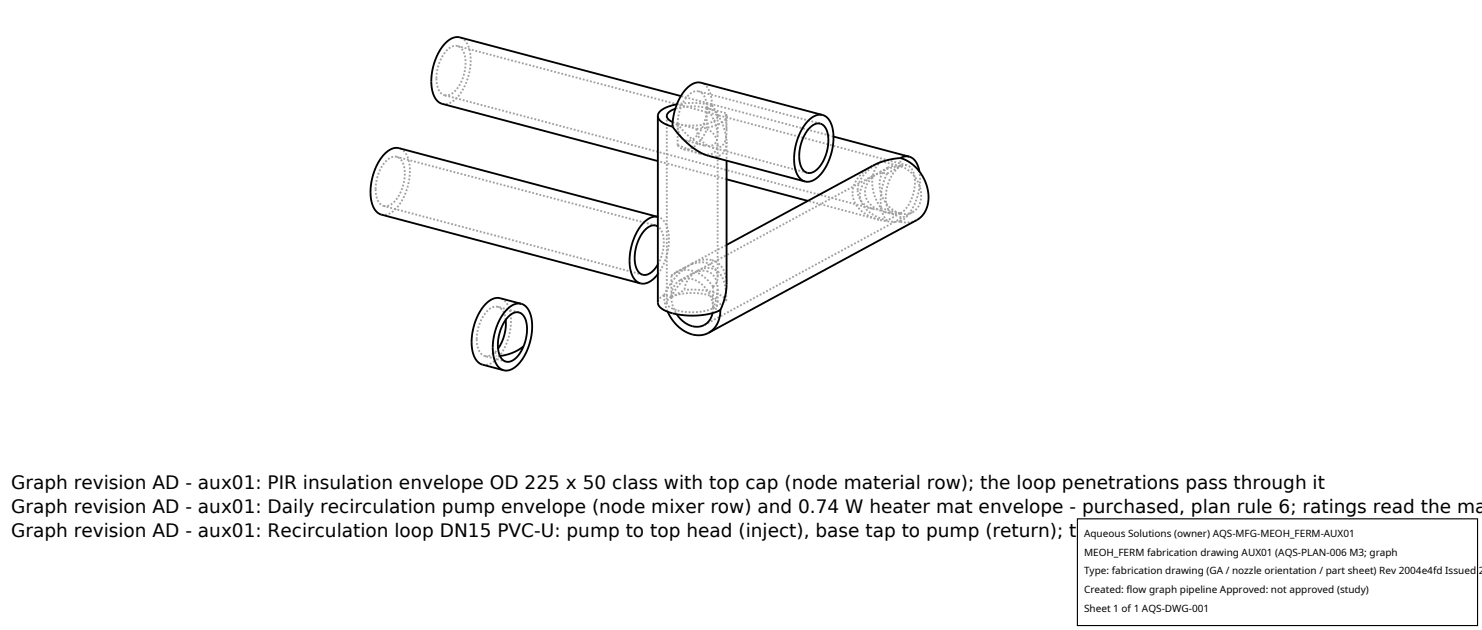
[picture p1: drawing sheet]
<svg xmlns="http://www.w3.org/2000/svg" width="212mm" height="90mm" viewBox="0 0 212 90" stroke-linecap="round" stroke-linejoin="round" font-family="sans-serif">
<g fill="none" stroke="#a0a0a0" stroke-width=".26" stroke-dasharray=".3 .3" stroke-linecap="butt">
<path d="M62.3 11.2l.1 .9 .2 .7 .4 .5 .5 .3M63.2 14.8l.4 .1 .5-.2 1.1-.7 1.1-1.5 .6-1.7 .3-1.9-.1-1.7-.6-1.2-.4-.4-.4-.3M63.5 13.6l.8-.1 .8-.6 .7-1 .5-1.3 .2-1.4-.1-1.3-.4-.9-.7-.4M65.3 6.6a2.33 2.33 0 0 0-2.2 1.6l-.6 1.5-.2 1.5M95.2 16.6v26.6M96 18.1l.8-.4M96.1 17.4l.7 .3M96.8 17.7l.1 .9 .2 .7 .4 .5 .4 .3M96.8 17.7l1.8 .2 1.9-.1 1.5-.5 .4-.4 .1-.3M96.8 17.7l2.7 .7M99.5 18.4l1.7-.2 1.3-.4 1-.6 .2-.3 .1-.3M99.5 18.4l.2 .8 .4 .8 .7 .6 .9 .5"/>
<path d="M99.8 13a2.33 2.33 0 0 0-2.2 1.7l-.6 1.4-.2 1.6M100.9 15.4l-1-.2h-1.2l-1.2 .1-1 .2M100.9 15.4v3.1M100.9 15.4l1.1 1.8a5.5 5.5 0 0 1 .5 2.1M100.9 15.4v-.8l-.3-.8-.3-.5-.5-.3M100.9 15.4l.8-.4M101.7 15l-2.5-.3-2.5 .2M101.7 15a9.9 9.9 0 0 1 2.1 5.3M101.7 15l-.1-1.1-.3-1-.5-.7-.7-.4M102.5 19.3l-.2 .9-.5 .5M102.5 16.6l-.1-.4-.3-.3-1.2-.5M102.5 16.6v2.7"/>
<path d="M103.7 16.1l-2.8-.7M103.8 16.6l-.1-.5M103.8 18.7l-.1-2.6M103.8 16.6v2.1M117.2 17.7l-17.4-4.7M119 19.5l-21.8-5.8M53.6 27l.1 .9 .3 .7 .3 .5 .5 .3M54.5 30.6l.4 .1 .6-.1 1.1-.8 1-1.5 .6-1.7 .3-1.9-.1-1.7-.5-1.2-.4-.4-.5-.2M54.8 29.4l.8-.1 .8-.6 .7-1 .5-1.3 .2-1.4-.1-1.2-.4-1-.6-.4M56.7 22.4a2.33 2.33 0 0 0-2.3 1.6l-.5 1.5-.3 1.5M91.8 39.2l-37-9.8M93.7 32.2l-37-9.8"/>
<path d="M94 39.1l.6-1 .5-1.2 .3-1.4 .1-1.3-.1-1.2-.3-1-.5-.7-.6-.3M94 37.8l.6-1.6 .2-1.6-.2-1.4-.3-.5-.3-.4M95.9 39.4v3M96.5 38.9l-.6 .5M96.5 38.9l1.3-.7M96.8 20.7v-3M96.8 20.7l3.2 1.2M96.8 20.7l.4 .4 .4 .2M97.6 21.3h.9l.9-.6 .8-.9 .7-1.3M97.8 38.2l-1.9 1.2M97.9 20.1a2 2 0 0 0 2-1.2l.5-.8 .3-.9 .2-1.8M98.8 37.7l1.5-.6h.6h.8"/>
<path d="M98.8 37.7l5-2.7M98.8 39.1l1.1-.4h1M99.7 38.6l-.8 .6-.6 .7-.4 .8-.1 .7M99.7 38.6l24.9-13.5M100 21.9l1 .2 .8-.2 .5-.5 .2-.7M100 21.9l-2.4-.6M100.6 20.8a7.9 7.9 0 0 1-3.8-3.1M100.6 20.8l-2.7-.7M100.9 38.7a2.38 2.38 0 0 1 1.6 2.6M101.7 37.1a3.2 3.2 0 0 1 2.1 3.5M101.7 21.1h.9l.7-.4 .4-.9 .1-1.1M101.8 20.7l-.5 .2-.7-.1"/>
<path d="M102.5 20.7l-.1-.8-.4-.6-.5-.5-.6-.3M102.5 39.6l-.1-.7-.3-.6-.5-.4-.5-.3-.7-.1h-.7l-1 .3-.9 .4M102.5 20.7v18.9M102.9 22.2l-.8 .2-.9-.1M103.8 20.3l-.3 1.1-.3 .5-.3 .3M103.8 20.3v2.6M103.8 25.6l-9.8-2.6M115.3 24.7l-13.6-3.6M121.8 27.6a4.8 4.8 0 0 1 2.8-3.9M122.5 27.2l.1 .8 .5 .8 .7 .7 .8 .3M123.5 27.4a3.5 3.5 0 0 1 2.2-2.8M124.6 25.1l1.1-.3h1"/>
<path d="M124.6 29.8l.8 .1 .5-.1M124.6 29.8l-61.1-16.2M125.5 31.4a4.6 4.6 0 0 1-3.7-3.5v-.3M125.5 31.4l-10.1-2.7M125.7 24.6l1.4-.6 1.5-.2M125.7 24.6l1.2-.7M125.9 23l-.6 .6-.4 .7-.2 .8-.1 .9 .1 1 .2 1 .4 .9 .6 .9M125.9 23l-1.5 1-1 .9-.7 1.1-.2 1.2M126.3 30.3a3.2 3.2 0 0 1-2.8-2.9M126.7 31.5l-1.3-.5-1.1-.6-.9-.8-.5-1-.1-.9 .3-1 .6-.9 .9-.7M126.7 24.8l1.9-1M126.7 24.8l-.7 1.9-.2 1.9 .2 1.7 .3 .7 .4 .5"/>
<path d="M126.9 23.9l-.7 .5-.4 .9-.2 1 .2 1.1 .3 1 .7 .9 .9 .8 .9 .4M127.7 30.6l-.6-.3-.4-.6-.2-.9v-1.1a5 5 0 0 1 2.1-3.9M127.7 30.6l-1.4-.3M128.6 31.7l1.2 .1 1.1-.4M128.6 31.7l-1.6-.1-1.5-.2M128.6 30.5h1l.7-.2M128.6 30.5l-1.9 1M128.6 30.5l-.5 .1h-.4M128.6 30.5h-1.2l-1.1-.2M128.6 23.8l-.9-.1-.8 .2M128.6 23.8l-2.7-.8M128.6 30.5l-2.7-.7"/>
<path d="M128.6 30.5l.6-.5 .6-.8a5.1 5.1 0 0 0 .4-5.1l-.3-.3-.4-.2M128.6 31.7v-1.2M128.6 23.8v-1.2M128.6 31.7l.6-.5 .6-.7 .6-.8 .4-1 .6-2.2v-1l-.1-1M129.5 23.6h-.4l-.5 .2M129.5 23.6l-64.2-17M130.3 30.3l.7-.6 .4-.7 .2-.9-.2-1.2-.4-1.1-.6-.9-.8-.7-1-.4M68.1 48.5l.1 .8 .2 .8 .4 .5 .4 .2M68.9 52.1h.5l.6-.1 1.1-.8 .9-1.4 .7-1.8 .3-1.9-.2-1.7-.5-1.2-.4-.4-.5-.2M69.2 50.8h.8l.7-.5M70.7 50.3l.4-.5M70.7 50.3l.2 .6"/>
<path d="M71.1 43.8a2.33 2.33 0 0 0-2.2 1.6l-.6 1.5-.2 1.6M71.4 50.8l-.5 .1M72.2 45.7l-.4-1.3-.3-.4-.4-.2M72.3 51.6l-3.1-.8M74.1 44.6l-3-.8M94.8 42.1l.2 1.2 .4 1.2M94.8 42.1a9.9 9.9 0 0 1 4-4.4M94.8 42.1l-.6 .6-.2 .5M95.2 43.2l.1 .3 .3 .3 1.2 .5M95.9 42.4l-1.1-.3M95.9 42.4l-.5 .4-.2 .4M95.9 42.4a7.3 7.3 0 0 1 2.9-3.3"/>
<path d="M95.9 42.4l1.9-1M95.9 42.4l.2 1.3 .6 1.2M96.8 44.3l1.3 .3h1.4l1.3-.2 1-.4M97.1 40l-.5 .4-.4 .6-.2 .7-.1 .7M97.1 40l1.7-.9M100.6 46.4l29.7-16.1M101.8 44.7v-.7M101.8 40.9v3.1M101.8 40.9l.5-.5 .2-.8M101.8 40.9l-1.1-1.3-1.4-.8-.7-.2-.8-.1-.6 .1-.7 .3M101.8 44l-.2-1.4-.7-1.3a3 3 0 0 0-3.7-1.3h-.1M101.8 44l.5-.4 .2-.4"/>
<path d="M101.8 44l1.9-1M102.5 41.3l-.2 1.3-.5 1.4M102.5 43.2l-.2-.4-.5-.4-.8-.3-1-.2h-2.3l-1 .2-.8 .3M102.5 41.3v1.9M102.9 44.3l-1.1-.3M103.7 43l-.2-.4-.4-.4-1.4-.5-1.9-.3h-2M103.7 43v-1.6l-.2-.9-.3-.9-.5-.7-.6-.4-.8-.2h-.8l-.8 .3"/>
</g>
<g fill="none" stroke="#000" stroke-width=".26">
<path d="M94 16.6l.1 .4 .4 .4 .7 .4 .8 .3M94 16.6v26.8l.4 .6 .8 .4 1.2 .4 1.4 .2 1.4 .1 1.4-.2 1.4-.3 .9-.3M96 18.1a10.7 10.7 0 0 0 5.2 4.2l13.8 3.6M96.5 15.5l-.9 .4-.4 .5 .2 .6 .7 .4M96.7 14.9l-1.1 .3-.9 .4-.6 .4-.1 .6M97.2 13.7l-31.7-8.4-.9 .2-1 .7-.9 1.2-.6 1.4-.4 1.9v1.8l.4 1.4 .3 .5 .5 .4 31.1 8.2M115.6 18.3l.5-.4a1.33 1.33 0 0 1 2.1 1.1l.1 .9v1l-.3 1.1-.4 1-.5 .8-.6 .6-.6 .3h-.6l-.6-.4-.3-.6-.2-.7v-1l.1-1 .3-1.1 .5-.9zM117.5 16.4l-17.4-4.6h-.5l-.6 .2-.7 .4-.6 .7-.5 .8-.8 1.9-.3 1.1-.1 1.2M117.5 16.4h-.5l-.6 .1-.5 .3-.6 .6-.9 1.3-.7 1.7-.3 1.8 .2 1.8 .2 .7 .3 .6 .4 .4 .5 .2M117.5 16.4l.5 .2 .4 .4 .5 1.3 .1 1.7-.3 1.8-.6 1.7-1 1.5-1.1 .8-.5 .1h-.5M119 19.5l10.9 2.9M55 21.9l1-.7 1-.1 37 9.9-.6-.1-.5 .2-1 .8-1 1.4-.7 1.7-.3 2 .2 1.6 .2 .7 .3 .5 .4 .4 .5 .3-37.3-10-.6-.5-.4-.8-.3-1.2 .1-1.3 .2-1.4 .4-1.3 .7-1.2z"/>
<path d="M94 39.1l-.7 .7-.6 .5-.6 .2h-.6M94 32.3l-.3-.1a2.33 2.33 0 0 0-2.3 1.6l-.5 1.4-.2 1.3v1.2l.4 1 .6 .5h.7l.9-.5 .7-.9M103.8 22.9v18l-.3 1.5-.6 1.9M103.8 25.6l11.6 3.1M128.6 22.6l1.2 .5 1 .8 .9 1.2 .6 1.2 .3 1.4-.1 1.3-.3 1.1-.7 .9-.6 .4-29.7 16.1M128.6 22.6l-1.8 .2-1.9 .8-21.1 11.4M129.9 22.4l.5 .2 .4 .5 .3 .6 .2 .8M129.9 22.4l-.7-.1-.6 .3M72.2 45.7v1l-.2 1.1-.3 1.1-.6 .9M72.6 45.2l.5-.4a1.31 1.31 0 0 1 2 1.1l.2 1-.1 1.2-.4 1.3-.5 1-.7 .8-.8 .4h-.6l-.6-.5a5.4 5.4 0 0 1 .4-5.2zM74.5 43.4l-3.2-.9-1 .2-.8 .6-.7 .8-.7 1.2-.4 1.3-.3 1.4v1.3l.2 1.1 .4 1 .4 .4 .4 .2 3.1 .9M74.5 43.4l-.6-.1-.5 .2-1.1 .8-.9 1.4-.7 1.8-.3 1.9 .1 1.6 .6 1.2 .3 .4 .5 .3"/>
<path d="M74.5 43.4l.4 .2 .4 .4 .6 1.2 .1 1.7-.3 1.9-.6 1.7-1 1.5-1.1 .8-.6 .1h-.5M74.8 49.4l-1.5 .9-1.9 .5M95.4 44.5l.5 1 .6 .8 .7 .6 .8 .5 .8 .3 .8 .2 .9-.1 .7-.3M101.8 44.7l-.3 .8-.5 .6-.6 .4-.8 .2-.8-.2-.8-.3-.7-.5-.6-.8M102.9 44.3l-.1 1.1-.4 .8-.5 .8-.7 .5"/>
</g>
<path d="M153.9 74.1h57.1v15.2h-57.1z" fill="#fff" stroke="#000" stroke-width=".16"/>
<g font-size="2.6">
<text x="1.6" y="69.8">Graph revision AD - aux01: PIR insulation envelope OD 225 x 50 class with top cap (node material row); the loop penetrations pass through it</text>
<text x="1.6" y="73.3">Graph revision AD - aux01: Daily recirculation pump envelope (node mixer row) and 0.74 W heater mat envelope - purchased, plan rule 6; ratings read the ma</text>
<text x="1.6" y="76.7">Graph revision AD - aux01: Recirculation loop DN15 PVC-U: pump to top head (inject), base tap to pump (return); the node agitation basis</text>
</g>
<g font-size="1.4">
<text x="154.8" y="76.6">Aqueous Solutions (owner) AQS-MFG-MEOH_FERM-AUX01</text>
<text x="154.8" y="79.3">MEOH_FERM fabrication drawing AUX01 (AQS-PLAN-006 M3; graph</text>
<text x="154.8" y="82">Type: fabrication drawing (GA / nozzle orientation / part sheet) Rev 2004e4fd Issued 2</text>
<text x="154.8" y="84.7">Created: flow graph pipeline Approved: not approved (study)</text>
<text x="154.8" y="87.4">Sheet 1 of 1 AQS-DWG-001</text>
</g>
</svg>
